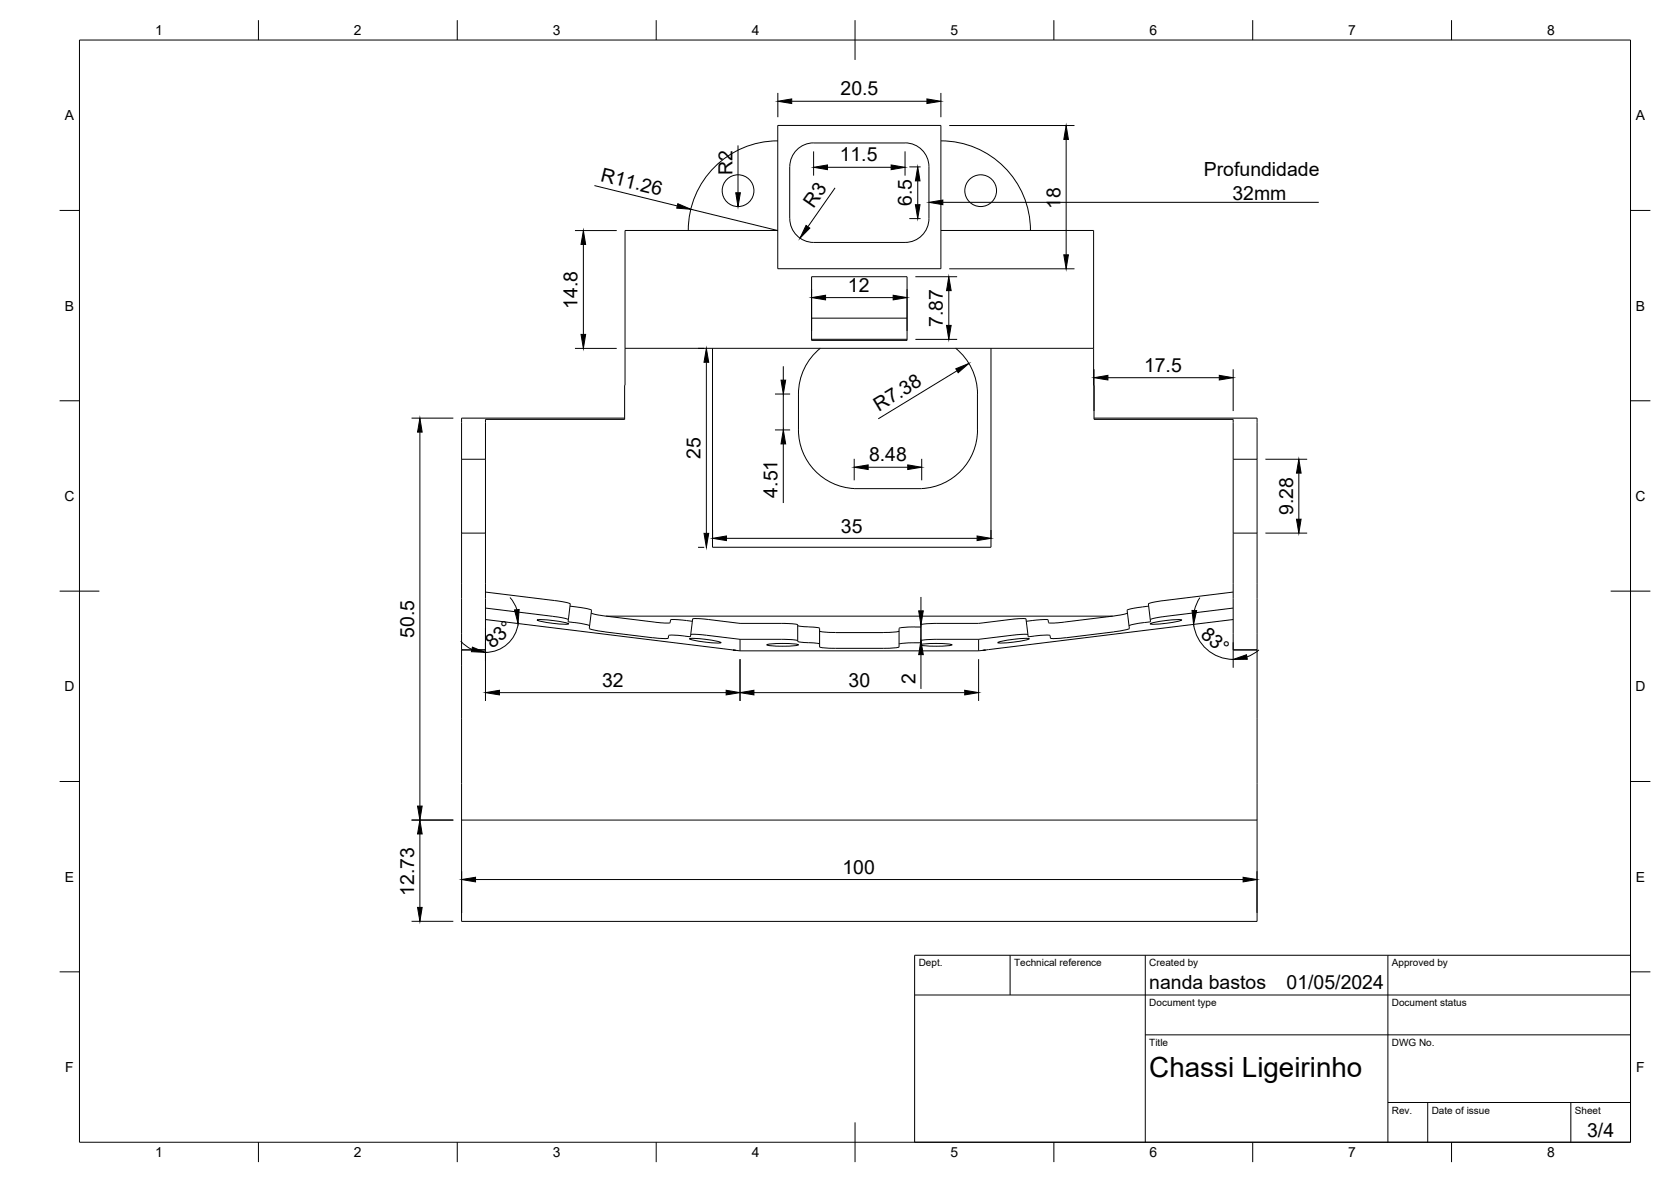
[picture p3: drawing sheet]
<svg xmlns="http://www.w3.org/2000/svg" width="420mm" height="297mm" viewBox="0 0 420 297" stroke-linecap="round" stroke-linejoin="round" font-family="sans-serif">
<!-- layer: Visible -->
<g fill="none" stroke="#000" stroke-width=".25">
<path d="M195.6 31.5h41v36h-41zM195.6 35.4a22.5 22.5 0 0 0-22.5 22.5M204.6 35.9h23M204.6 35.9a6 6 0 0 0-6 6v13a6 6 0 0 0 6 6M227.6 35.9a6 6 0 0 1 6 6v13a6 6 0 0 1-6 6h-23M236.6 35.4a22.5 22.5 0 0 1 22.5 22.5M195.6 57.9h-38.4l-.1 47.5h-35v10M236.6 57.9h38.4l.1 47.5h35v10M204.1 80h24M204.1 69.5h24v16h-24zM157.2 87.5h117.8M179.2 87.5v50h70v-50"/>
<path d="M204.1 85.3h24M206.3 87.5a14.8 14.8 0 0 0-5.5 11.5v9a14.8 14.8 0 0 0 14 14.8h17a14.8 14.8 0 0 0 14-14.8v-9a14.7 14.7 0 0 0-5.5-11.5M116.1 115.4v47.9M116.1 115.4h6M122.1 115.4v47.9M157.1 105.1h-41v10.3M275.1 105.1h41v10.3M310.1 115.4v47.9M310.1 115.4h6M316.1 115.4v47.9M116.1 134h6M310.1 134h6"/>
<path d="M122.1 148.8l17.9 2.2 2.8 .5 .6 .3-.5 3.9M122.1 152.8l18 2.2 2.8 .7M122.1 155.7l64 7.9M135.1 155.8a23 23 0 0 1 7.9 1 23 23 0 0 1-7.9-1zM142.9 155.7l-.1 .6a16.8 16.8 0 0 1 5.5 1M143.3 152.3l3.7 .5 1.7 .5-.5 4.7M148.2 157.9l3 .8 12.8 1.6 3.9 .1 .2-.7M148.7 154.1l3.3 .7 14.1 1.7 2.2 .1 .2-.1 .1-.7 .4-.1 5.1 .4M152.4 154.8h127.4M168.1 159.7a16.9 16.9 0 0 1 5.5 .3l.6-4.5 3.4 .1a80.5 80.5 0 0 0 19.5 1.1l3.4 .3 .1 4.2 5.5 .6M173.7 159.5h2.9l9.5 1.2M200.6 157.2l5.5 .7v4.7"/>
<path d="M226.1 157.9v4.7M226.1 158.6l-.9 .2-3.1 .2-12.9-.1-3.1-.3M230.1 157.6h1.5M230.1 157.6l-3.1 .1-.9 .2M258.5 159.5l-.6-4-3.4 .1a80.5 80.5 0 0 1-19.5 1.1l-3.4 .3v4.5a17.1 17.1 0 0 0-5.5 .4M258.5 159.5h-2.9l-9.5 1.2M283.5 154.1l-3.4 .7-14.1 1.7-2.2 .1-.2-.1-.1-.7-.3-.1-5.2 .4M284 157.9l-.9 .4-3.1 .5-13.6 1.6h-2.1l-.3-.7a17 17 0 0 0-5.5 .3v-.5M287.8 156.4l-3.1 .5-.8 .4M288.8 152.3l-3.6 .5-1.8 .5 .6 4.7M289.2 156.8a23 23 0 0 1 7.9-1 23 23 0 0 1-7.9 1zM289.2 155.7l.1 .6-1.5 .1"/>
<path d="M310.1 148.8l-18 2.2-2.8 .5-.5 .3 .4 3.9M310.1 152.8l-18.1 2.2-2.8 .7M310.1 155.7l-64 7.9M116.1 163.4v42.7M116.1 163.3v.1M116.1 163.3h6M122.1 163.3l-6 .1M173.4 160.5a23 23 0 0 1 7.9 1 23 23 0 0 1-7.9-1zM186.1 160.7h11h2.1l1.4 .3M186.1 163.6h60M186.1 160.7v2.9M192.8 162a23 23 0 0 1 8 0 23 23 0 0 1-8 0z"/>
<path d="M206.1 162.6l.9 .2 3.1 .1h12.9l3.1-.3M231.4 162a23 23 0 0 1 8 0 23 23 0 0 1-8 0zM246.1 160.7h-11.1h-2l-1.4 .3M246.1 160.7v2.9M250.9 161.5a23 23 0 0 1 7.9-1 23 23 0 0 1-7.9 1zM310.1 163.3l6 .1M310.1 163.3h6M316.1 163.4v42.7M316.1 163.3v.1M116.1 206.1v25.4h200v-25.4M116.1 206.1h200"/>
<circle cx="185.6" cy="47.9" r="4"/>
<circle cx="246.6" cy="47.9" r="4"/>
</g>
<!-- layer: BORDER -->
<g fill="none" stroke="#000" stroke-width=".25">
<path d="M20 10.1h390v276.9h-390zM65 5.1v5M115 5.1v5M165 5.1v5M215 5.1v10M265 5.1v5M315 5.1v5M365 5.1v5M15 52.9h5M410 52.9h5M15 100.7h5M410 100.7h5"/>
<path d="M15 148.6h10M405 148.6h10M15 196.4h5M410 196.4h5M15 244.2h5M410 244.2h5M65 287v5M115 287v5M165 287v5M215 282.1v9.9M265 287v5M315 287v5"/>
<path d="M365 287v5"/>
</g>
<!-- layer: TITLEBLOCK -->
<path d="M230 240.1h180v46.9h-180zM230 250h180M254 240.1v9.9M288 240.1v46.9M349 240.1v46.9M288 260.1h122M349 277.1h61M359 277.1v9.9M395 277.1v9.9" fill="none" stroke="#000" stroke-width=".25"/>
<!-- layer: FD_Dimensions -->
<g fill="none" stroke="#000" stroke-width=".25">
<path d="M185.6 36.5v11.9M195.6 23.4v6M199.1 25.4h34M204.6 38v6.1M227.6 38v6.1M236.6 23.4v6M238.7 31.5h31.5M268.1 35v29M144.6 57.9h10.5M149.5 46.6l20.8 5.2M173.7 52.6l21.9 5.3M208.1 42h16"/>
<path d="M210 47.2l-6.9 9.8M228.6 41.9h2.9M228.6 54.9h2.9M230.8 45.5v5.9M146.7 61.4v22.6M204.1 72.7v10.5M207.6 74.8h17M228.1 72.7v10.5M230.2 69.5h10.5M238.6 73v8.8M238.7 67.5h31.5M144.6 87.6h10.5"/>
<path d="M175.5 87.6h1.6M177.6 91v43M194.9 99h3.8M197 92v3.5M197 99v9M230.2 85.3h10.5M240.6 93.2l-19.8 12M275.1 92.8v10.5M278.6 94.9h28M310.1 92.8v10.5M103.5 105.1h10.5M105.6 108.6v94"/>
<path d="M194.9 108h3.8M197 111.6v14.8M214.8 115.3v5.4M218.3 117.4h9.9M231.8 115.3v5.4M318.2 115.4h10.5M326.6 118.9v11.6M175.5 137.5h1.6M179.2 133.2v2.2M182.7 135.3h63M249.2 133.2v2.2M318.2 134h10.5"/>
<path d="M122.1 157.8v18.4M128.2 150.2l1.1 1.4 .7 1.6M130.3 156.7a8.3 8.3 0 0 1-8.2 7.2M231.6 150v3.5M231.6 157v4M300.1 156.9a10 10 0 0 0 10 8.8M301.7 150.2l-.8 1.5-.6 1.7M115.8 161.1l1.3 1.2 1.6 .9M125.6 174.1h57M186.1 165.7v10.5M189.6 174.1h53M231.6 164.5v8.6"/>
<path d="M246.1 165.7v10.5M310.1 161.4v6.4M316.6 163.3l-1.5 1-1.6 .8M103.5 206.1h10.5M105.6 209.6v18.4M116.1 218.9v10.5M316.1 218.9v10.5M103.5 231.5h10.5M119.6 221h193"/>
</g>
<g fill="#000" stroke="#000" stroke-width=".25">
<path d="M195.6 25.4l3.5-.5v1.1zM233.1 24.9l3.5 .5-3.5 .6zM268.1 31.5l.5 3.5h-1.1zM170.4 51.2l3.3 1.4-3.5-.3zM185 48.4h1.2l-.6 3.6zM202.7 56.6l.9 .7-2.5 2.6zM204.6 42l3.5-.5v1.1zM224.1 41.5l3.5 .5-3.5 .6zM230.8 41.9l.5 3.6h-1.1zM230.2 51.4h1.1l-.5 3.5zM146.7 57.9l.6 3.5h-1.2zM204.1 74.8l3.5-.6v1.2z"/>
<path d="M224.6 74.2l3.5 .6-3.5 .6zM238.6 69.5l.6 3.5h-1.2zM267.5 64h1.1l-.5 3.5zM146.1 84h1.2l-.6 3.6zM177.6 87.6l.6 3.4h-1.2zM196.4 95.5h1.1l-.5 3.5zM238 81.8h1.2l-.6 3.5zM240.3 92.7l3.3-1.4-2.7 2.4zM275.1 94.9l3.5-.6v1.2zM306.6 94.3l3.5 .6-3.5 .6zM105.6 105.1l.6 3.5h-1.2zM197 108l.5 3.6h-1.1z"/>
<path d="M214.8 117.4l3.5-.6v1.2zM228.2 116.8l3.6 .6-3.6 .6zM326.6 115.4l.6 3.5h-1.2zM177 134h1.2l-.6 3.5zM179.2 135.3l3.5-.6v1.2zM245.7 134.7l3.5 .6-3.5 .6zM326 130.5h1.2l-.6 3.5zM129.4 153.3l1.1-.1-.2 3.5zM231 153.5h1.2l-.6 3.5zM299.7 153.4h1.2l-.8 3.5zM118.8 162.6l3.3 1.3-3.6-.1zM122.1 174.1l3.5-.6v1.1z"/>
<path d="M182.6 173.5l3.5 .6-3.5 .5zM186.1 174.1l3.5-.6v1.1zM231.6 161l.6 3.5h-1.2zM242.6 173.5l3.5 .6-3.5 .5zM310.1 165.7l3.3-1.2 .2 1.2zM105.6 206.1l.6 3.5h-1.2zM105 202.6h1.2l-.6 3.5zM105 228h1.2l-.6 3.5zM116.1 221l3.5-.5v1.1zM312.6 220.5l3.5 .5-3.5 .6z"/>
</g>
<!-- layer: Leaders -->
<path d="M233.6 50.8l3.5-.5v1.1z" fill="#000" stroke="#000" stroke-width=".25"/>
<path d="M237.1 50.8h94.5" fill="none" stroke="#000" stroke-width=".25"/>
<text font-size="7" x="289" y="270.6">Chassi Ligeirinho</text>
<g font-size="4.9">
<text x="211.3" y="24">20.5</text>
<text x="211.1" y="40.6">11.5</text>
<text x="150.8" y="45.5" transform="rotate(14 150.8 45.5)">R11.26</text>
<text x="184.2" y="43.9" transform="rotate(-90 184.2 43.9)">R2</text>
<text x="302.7" y="44.3">Profundidade</text>
<text x="204.5" y="52.5" transform="rotate(-55 204.5 52.5)">R3</text>
<text x="229.3" y="51.8" transform="rotate(-90 229.3 51.8)">6.5</text>
<text x="266.6" y="52.4" transform="rotate(-90 266.6 52.4)">18</text>
<text x="309.9" y="50.2">32mm</text>
<text x="145.2" y="77.7" transform="rotate(-90 145.2 77.7)">14.8</text>
<text x="213.2" y="73.4">12</text>
<text x="237.1" y="82.2" transform="rotate(-90 237.1 82.2)">7.87</text>
<text x="287.7" y="93.5">17.5</text>
<text x="220.9" y="103.5" transform="rotate(-31 220.9 103.5)">R7.38</text>
<text x="176.1" y="115.2" transform="rotate(-90 176.1 115.2)">25</text>
<text x="218.5" y="116">8.48</text>
<text x="195.5" y="125.1" transform="rotate(-90 195.5 125.1)">4.51</text>
<text x="325.1" y="129.4" transform="rotate(-90 325.1 129.4)">9.28</text>
<text x="211.5" y="133.8">35</text>
<text x="104.1" y="160.3" transform="rotate(-90 104.1 160.3)">50.5</text>
<text x="301.7" y="159.7" transform="rotate(42 301.7 159.7)">83°</text>
<text x="123.8" y="163.2" transform="rotate(-41 123.8 163.2)">83°</text>
<text x="151.4" y="172.6">32</text>
<text x="213.4" y="172.6">30</text>
<text x="230.2" y="171.9" transform="rotate(-90 230.2 171.9)">2</text>
<text x="211.8" y="219.6">100</text>
<text x="104.1" y="225.1" transform="rotate(-90 104.1 225.1)">12.73</text>
<text x="289" y="248.5">nanda bastos</text>
<text x="323.5" y="248.5">01/05/2024</text>
<text x="399.1" y="285.7">3/4</text>
</g>
<g font-size="3.5">
<text x="39" y="8.8">1</text>
<text x="89" y="8.8">2</text>
<text x="139" y="8.8">3</text>
<text x="189" y="8.8">4</text>
<text x="239" y="8.8">5</text>
<text x="289" y="8.8">6</text>
<text x="339" y="8.8">7</text>
<text x="389" y="8.8">8</text>
<text x="16.3" y="30.2">A</text>
<text x="411.3" y="30.2">A</text>
<text x="16.3" y="78">B</text>
<text x="411.3" y="78">B</text>
<text x="16.2" y="125.9">C</text>
<text x="411.2" y="125.9">C</text>
<text x="16.2" y="173.7">D</text>
<text x="411.2" y="173.7">D</text>
<text x="16.3" y="221.6">E</text>
<text x="411.3" y="221.6">E</text>
<text x="16.4" y="269.4">F</text>
<text x="411.4" y="269.4">F</text>
<text x="39" y="290.8">1</text>
<text x="89" y="290.8">2</text>
<text x="139" y="290.8">3</text>
<text x="189" y="290.8">4</text>
<text x="239" y="290.8">5</text>
<text x="289" y="290.8">6</text>
<text x="339" y="290.8">7</text>
<text x="389" y="290.8">8</text>
</g>
<g font-size="2.5">
<text x="231" y="242.9">Dept.</text>
<text x="255" y="242.9">Technical reference</text>
<text x="289" y="242.9">Created by</text>
<text x="350" y="242.9">Approved by</text>
<text x="289" y="252.8">Document type</text>
<text x="350" y="252.8">Document status</text>
<text x="289" y="262.9">Title</text>
<text x="350" y="262.9">DWG No.</text>
<text x="350" y="279.9">Rev.</text>
<text x="360" y="279.9">Date of issue</text>
<text x="396" y="279.9">Sheet</text>
</g>
</svg>
